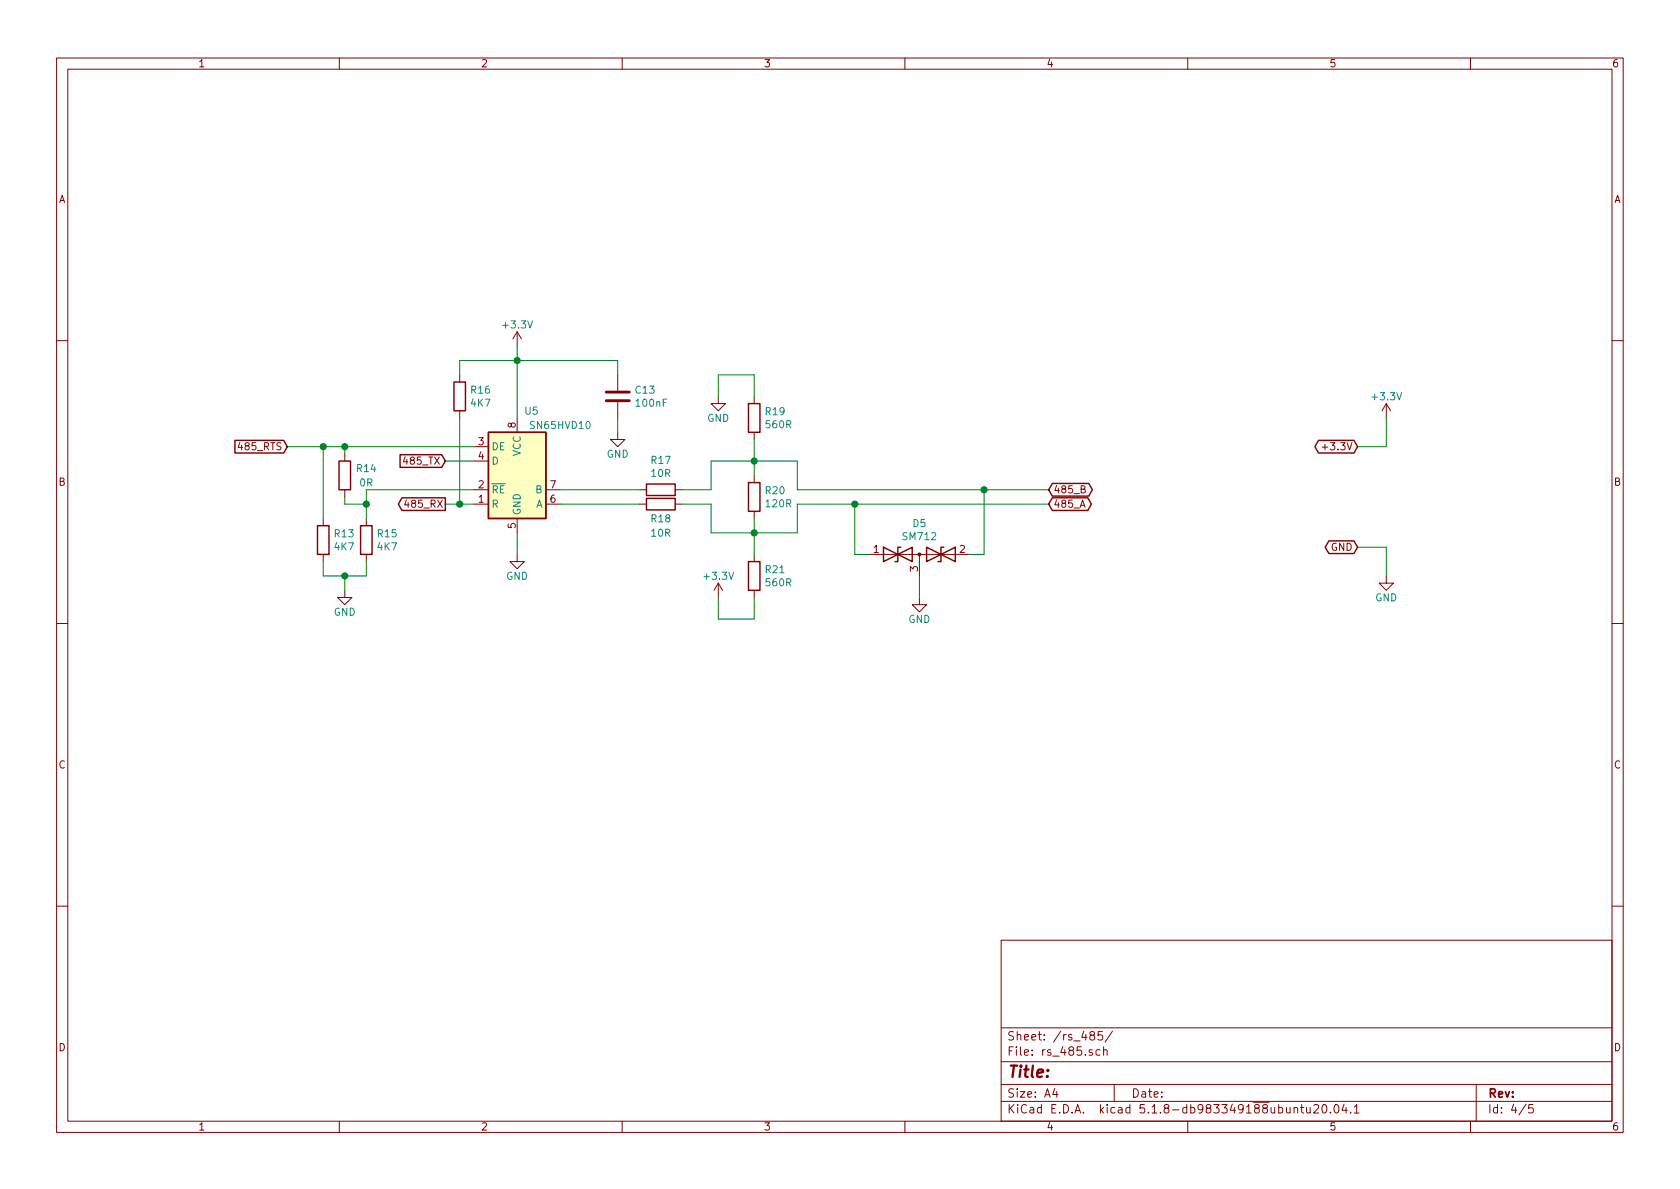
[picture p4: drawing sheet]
EESchema Schematic File Version 4
EELAYER 30 0
EELAYER END
$Descr A4 11693 8268
encoding utf-8
Sheet 4 5
Title ""
Date ""
Rev ""
Comp ""
Comment1 ""
Comment2 ""
Comment3 ""
Comment4 ""
$EndDescr
Text GLabel 9450 3800 0    50   BiDi ~ 0
GND
Text GLabel 9450 3100 0    50   BiDi ~ 0
+3.3V
$Comp
L power:+3.3V #PWR?
U 1 1
P 9650 2900
AR Path="/5F7C0D6B" Ref="#PWR?"  Part="1" 
AR Path="/5F8CDF61/5F7C0D6B" Ref="#PWR?"  Part="1" 
AR Path="/5F8D3516/5F7C0D6B" Ref="#PWR040"  Part="1" 
F 0 "#PWR040" H 9650 2750 50  0001 C CNN
F 1 "+3.3V" H 9650 3050 50  0000 C CNN
F 2 "" H 9650 2900 50  0000 C CNN
F 3 "" H 9650 2900 50  0000 C CNN
	1    9650 2900
	1    0    0    -1  
$EndComp
$Comp
L power:GND #PWR?
U 1 1
P 9650 4000
AR Path="/5F7C0D71" Ref="#PWR?"  Part="1" 
AR Path="/5F8CDF61/5F7C0D71" Ref="#PWR?"  Part="1" 
AR Path="/5F8D3516/5F7C0D71" Ref="#PWR041"  Part="1" 
F 0 "#PWR041" H 9650 3750 50  0001 C CNN
F 1 "GND" H 9650 3850 50  0000 C CNN
F 2 "" H 9650 4000 50  0000 C CNN
F 3 "" H 9650 4000 50  0000 C CNN
	1    9650 4000
	1    0    0    -1  
$EndComp
Wire Wire Line
	9450 3100 9650 3100
Wire Wire Line
	9650 3100 9650 2900
Wire Wire Line
	9450 3800 9650 3800
Wire Wire Line
	9650 3800 9650 4000
$Comp
L Device:D_TVS_x2_AAC D?
U 1 1
P 6400 3850
AR Path="/5F8CE246/5F809D1E" Ref="D?"  Part="1" 
AR Path="/5F8D3516/5F809D1E" Ref="D5"  Part="1" 
F 0 "D5" H 6400 4067 50  0000 C CNN
F 1 "SM712" H 6400 3976 50  0000 C CNN
F 2 "Package_TO_SOT_SMD:SOT-23" H 6250 3850 50  0001 C CNN
F 3 "~" H 6250 3850 50  0001 C CNN
	1    6400 3850
	1    0    0    -1  
$EndComp
$Comp
L Device:C C?
U 1 1
P 4300 2750
AR Path="/5F8CE246/5F809D2A" Ref="C?"  Part="1" 
AR Path="/5F8D3516/5F809D2A" Ref="C13"  Part="1" 
F 0 "C13" H 4415 2796 50  0000 L CNN
F 1 "100nF" H 4415 2705 50  0000 L CNN
F 2 "Capacitor_SMD:C_0805_2012Metric" H 4338 2600 50  0001 C CNN
F 3 "~" H 4300 2750 50  0001 C CNN
	1    4300 2750
	1    0    0    -1  
$EndComp
$Comp
L power:GND #PWR?
U 1 1
P 3600 3850
AR Path="/5F809D3C" Ref="#PWR?"  Part="1" 
AR Path="/5F8CDF61/5F809D3C" Ref="#PWR?"  Part="1" 
AR Path="/5F8CE246/5F809D3C" Ref="#PWR?"  Part="1" 
AR Path="/5F8D3516/5F809D3C" Ref="#PWR035"  Part="1" 
F 0 "#PWR035" H 3600 3600 50  0001 C CNN
F 1 "GND" H 3600 3700 50  0000 C CNN
F 2 "" H 3600 3850 50  0000 C CNN
F 3 "" H 3600 3850 50  0000 C CNN
	1    3600 3850
	1    0    0    -1  
$EndComp
$Comp
L power:GND #PWR?
U 1 1
P 4300 3000
AR Path="/5F809D42" Ref="#PWR?"  Part="1" 
AR Path="/5F8CDF61/5F809D42" Ref="#PWR?"  Part="1" 
AR Path="/5F8CE246/5F809D42" Ref="#PWR?"  Part="1" 
AR Path="/5F8D3516/5F809D42" Ref="#PWR036"  Part="1" 
F 0 "#PWR036" H 4300 2750 50  0001 C CNN
F 1 "GND" H 4300 2850 50  0000 C CNN
F 2 "" H 4300 3000 50  0000 C CNN
F 3 "" H 4300 3000 50  0000 C CNN
	1    4300 3000
	1    0    0    -1  
$EndComp
Wire Wire Line
	3600 2400 3600 2500
Wire Wire Line
	4300 2600 4300 2500
Wire Wire Line
	4300 2500 3600 2500
Wire Wire Line
	4300 2900 4300 3000
$Comp
L power:GND #PWR?
U 1 1
P 6400 4150
AR Path="/5F809D51" Ref="#PWR?"  Part="1" 
AR Path="/5F8CDF61/5F809D51" Ref="#PWR?"  Part="1" 
AR Path="/5F8CE246/5F809D51" Ref="#PWR?"  Part="1" 
AR Path="/5F8D3516/5F809D51" Ref="#PWR039"  Part="1" 
F 0 "#PWR039" H 6400 3900 50  0001 C CNN
F 1 "GND" H 6400 4000 50  0000 C CNN
F 2 "" H 6400 4150 50  0000 C CNN
F 3 "" H 6400 4150 50  0000 C CNN
	1    6400 4150
	1    0    0    -1  
$EndComp
$Comp
L Device:R R?
U 1 1
P 5250 3450
AR Path="/5F8CE246/5F809D78" Ref="R?"  Part="1" 
AR Path="/5F8D3516/5F809D78" Ref="R20"  Part="1" 
F 0 "R20" H 5320 3496 50  0000 L CNN
F 1 "120R" H 5320 3405 50  0000 L CNN
F 2 "Resistor_SMD:R_1206_3216Metric" V 5180 3450 50  0001 C CNN
F 3 "~" H 5250 3450 50  0001 C CNN
	1    5250 3450
	1    0    0    -1  
$EndComp
$Comp
L Device:R R?
U 1 1
P 5250 2900
AR Path="/5F8CE246/5F80BA7B" Ref="R?"  Part="1" 
AR Path="/5F8D3516/5F80BA7B" Ref="R19"  Part="1" 
F 0 "R19" H 5320 2946 50  0000 L CNN
F 1 "560R" H 5320 2855 50  0000 L CNN
F 2 "Resistor_SMD:R_0805_2012Metric" V 5180 2900 50  0001 C CNN
F 3 "~" H 5250 2900 50  0001 C CNN
	1    5250 2900
	1    0    0    -1  
$EndComp
$Comp
L Device:R R?
U 1 1
P 5250 4000
AR Path="/5F8CE246/5F80BDEF" Ref="R?"  Part="1" 
AR Path="/5F8D3516/5F80BDEF" Ref="R21"  Part="1" 
F 0 "R21" H 5320 4046 50  0000 L CNN
F 1 "560R" H 5320 3955 50  0000 L CNN
F 2 "Resistor_SMD:R_0805_2012Metric" V 5180 4000 50  0001 C CNN
F 3 "~" H 5250 4000 50  0001 C CNN
	1    5250 4000
	1    0    0    -1  
$EndComp
Wire Wire Line
	3600 3700 3600 3850
$Comp
L power:GND #PWR?
U 1 1
P 5000 2750
AR Path="/5F842F91" Ref="#PWR?"  Part="1" 
AR Path="/5F8CDF61/5F842F91" Ref="#PWR?"  Part="1" 
AR Path="/5F8CE246/5F842F91" Ref="#PWR?"  Part="1" 
AR Path="/5F8D3516/5F842F91" Ref="#PWR037"  Part="1" 
F 0 "#PWR037" H 5000 2500 50  0001 C CNN
F 1 "GND" H 5000 2600 50  0000 C CNN
F 2 "" H 5000 2750 50  0000 C CNN
F 3 "" H 5000 2750 50  0000 C CNN
	1    5000 2750
	1    0    0    -1  
$EndComp
Wire Wire Line
	4950 3400 4950 3200
Wire Wire Line
	4950 3500 4950 3700
Wire Wire Line
	5550 3200 5550 3400
Wire Wire Line
	5550 3700 5550 3500
Wire Wire Line
	6050 3850 5950 3850
Wire Wire Line
	6750 3850 6850 3850
Wire Wire Line
	6400 4000 6400 4150
$Comp
L power:+3.3V #PWR?
U 1 1
P 3600 2400
AR Path="/5F8550CE" Ref="#PWR?"  Part="1" 
AR Path="/5F8CDF61/5F8550CE" Ref="#PWR?"  Part="1" 
AR Path="/5F8D3516/5F8550CE" Ref="#PWR034"  Part="1" 
F 0 "#PWR034" H 3600 2250 50  0001 C CNN
F 1 "+3.3V" H 3600 2550 50  0000 C CNN
F 2 "" H 3600 2400 50  0000 C CNN
F 3 "" H 3600 2400 50  0000 C CNN
	1    3600 2400
	1    0    0    -1  
$EndComp
$Comp
L power:+3.3V #PWR?
U 1 1
P 5000 4150
AR Path="/5F857AF1" Ref="#PWR?"  Part="1" 
AR Path="/5F8CDF61/5F857AF1" Ref="#PWR?"  Part="1" 
AR Path="/5F8D3516/5F857AF1" Ref="#PWR038"  Part="1" 
F 0 "#PWR038" H 5000 4000 50  0001 C CNN
F 1 "+3.3V" H 5000 4300 50  0000 C CNN
F 2 "" H 5000 4150 50  0000 C CNN
F 3 "" H 5000 4150 50  0000 C CNN
	1    5000 4150
	1    0    0    -1  
$EndComp
$Comp
L Interface_UART:SN65LBC176D U5
U 1 1
P 3600 3300
F 0 "U5" H 3700 3750 50  0000 C CNN
F 1 "SN65HVD10" H 3900 3650 50  0000 C CNN
F 2 "Package_SO:SOIC-8_3.9x4.9mm_P1.27mm" H 3600 2800 50  0001 C CNN
F 3 "http://www.ti.com/lit/ds/symlink/sn75lbc176.pdf" H 5200 3100 50  0001 C CNN
	1    3600 3300
	1    0    0    -1  
$EndComp
Wire Wire Line
	4750 3400 4950 3400
$Comp
L Device:R R?
U 1 1
P 4600 3400
AR Path="/5F8CE246/5F80C273" Ref="R?"  Part="1" 
AR Path="/5F8D3516/5F80C273" Ref="R17"  Part="1" 
F 0 "R17" V 4393 3400 50  0000 C CNN
F 1 "10R" V 4484 3400 50  0000 C CNN
F 2 "Resistor_SMD:R_0805_2012Metric" V 4530 3400 50  0001 C CNN
F 3 "~" H 4600 3400 50  0001 C CNN
	1    4600 3400
	0    1    1    0   
$EndComp
Wire Wire Line
	4750 3500 4950 3500
$Comp
L Device:R R?
U 1 1
P 4600 3500
AR Path="/5F8CE246/5F80C6E1" Ref="R?"  Part="1" 
AR Path="/5F8D3516/5F80C6E1" Ref="R18"  Part="1" 
F 0 "R18" V 4700 3500 50  0000 C CNN
F 1 "10R" V 4800 3500 50  0000 C CNN
F 2 "Resistor_SMD:R_0805_2012Metric" V 4530 3500 50  0001 C CNN
F 3 "~" H 4600 3500 50  0001 C CNN
	1    4600 3500
	0    1    1    0   
$EndComp
Wire Wire Line
	3900 3400 4450 3400
Wire Wire Line
	3900 3500 4450 3500
Wire Wire Line
	3600 2900 3600 2500
Connection ~ 3600 2500
Wire Wire Line
	3300 3200 3100 3200
Text GLabel 3100 3200 0    50   Input ~ 0
485_TX
Text GLabel 2000 3100 0    50   Input ~ 0
485_RTS
Text GLabel 3100 3500 0    50   Output ~ 0
485_RX
Wire Wire Line
	5550 3400 6850 3400
Wire Wire Line
	5550 3500 5950 3500
Wire Wire Line
	6850 3850 6850 3400
Connection ~ 6850 3400
Wire Wire Line
	5950 3850 5950 3500
Connection ~ 5950 3500
Wire Wire Line
	5250 3600 5250 3700
Wire Wire Line
	5250 3200 5550 3200
Wire Wire Line
	4950 3200 5250 3200
Wire Wire Line
	5250 3200 5250 3300
Wire Wire Line
	5250 3050 5250 3200
Connection ~ 5250 3200
Wire Wire Line
	5250 3700 5550 3700
Wire Wire Line
	4950 3700 5250 3700
Connection ~ 5250 3700
Wire Wire Line
	5250 3700 5250 3850
Wire Wire Line
	5250 2750 5250 2600
Wire Wire Line
	5250 2600 5000 2600
Wire Wire Line
	5000 2600 5000 2750
Wire Wire Line
	5250 4150 5250 4300
Wire Wire Line
	5250 4300 5000 4300
Wire Wire Line
	5000 4300 5000 4150
$Comp
L Device:R R?
U 1 1
P 2250 3750
AR Path="/5F8CE246/5FB328EC" Ref="R?"  Part="1" 
AR Path="/5F8D3516/5FB328EC" Ref="R13"  Part="1" 
F 0 "R13" H 2320 3796 50  0000 L CNN
F 1 "4K7" H 2320 3705 50  0000 L CNN
F 2 "Resistor_SMD:R_0805_2012Metric" V 2180 3750 50  0001 C CNN
F 3 "~" H 2250 3750 50  0001 C CNN
	1    2250 3750
	1    0    0    -1  
$EndComp
$Comp
L power:GND #PWR?
U 1 1
P 2400 4100
AR Path="/5FB3D2C0" Ref="#PWR?"  Part="1" 
AR Path="/5F8CDF61/5FB3D2C0" Ref="#PWR?"  Part="1" 
AR Path="/5F8CE246/5FB3D2C0" Ref="#PWR?"  Part="1" 
AR Path="/5F8D3516/5FB3D2C0" Ref="#PWR033"  Part="1" 
F 0 "#PWR033" H 2400 3850 50  0001 C CNN
F 1 "GND" H 2400 3950 50  0000 C CNN
F 2 "" H 2400 4100 50  0000 C CNN
F 3 "" H 2400 4100 50  0000 C CNN
	1    2400 4100
	1    0    0    -1  
$EndComp
Wire Wire Line
	2000 3100 2250 3100
$Comp
L Device:R R?
U 1 1
P 2550 3750
AR Path="/5F8CE246/5FB48375" Ref="R?"  Part="1" 
AR Path="/5F8D3516/5FB48375" Ref="R15"  Part="1" 
F 0 "R15" H 2620 3796 50  0000 L CNN
F 1 "4K7" H 2620 3705 50  0000 L CNN
F 2 "Resistor_SMD:R_0805_2012Metric" V 2480 3750 50  0001 C CNN
F 3 "~" H 2550 3750 50  0001 C CNN
	1    2550 3750
	1    0    0    -1  
$EndComp
$Comp
L Device:R R?
U 1 1
P 3200 2750
AR Path="/5F8CE246/5FB0BA56" Ref="R?"  Part="1" 
AR Path="/5F8D3516/5FB0BA56" Ref="R16"  Part="1" 
F 0 "R16" H 3270 2796 50  0000 L CNN
F 1 "4K7" H 3270 2705 50  0000 L CNN
F 2 "Resistor_SMD:R_0805_2012Metric" V 3130 2750 50  0001 C CNN
F 3 "~" H 3200 2750 50  0001 C CNN
	1    3200 2750
	1    0    0    -1  
$EndComp
Wire Wire Line
	3100 3500 3200 3500
Wire Wire Line
	3200 2900 3200 3500
Connection ~ 3200 3500
Wire Wire Line
	3200 3500 3300 3500
Wire Wire Line
	3600 2500 3200 2500
Wire Wire Line
	3200 2500 3200 2600
Wire Wire Line
	2250 3900 2250 4000
Wire Wire Line
	2250 4000 2400 4000
Wire Wire Line
	2550 4000 2550 3900
Wire Wire Line
	2400 4100 2400 4000
Connection ~ 2400 4000
Wire Wire Line
	2400 4000 2550 4000
Wire Wire Line
	3300 3400 2550 3400
Connection ~ 2250 3100
Wire Wire Line
	2250 3100 2400 3100
Wire Wire Line
	2400 3150 2400 3100
Connection ~ 2400 3100
Wire Wire Line
	2400 3100 3300 3100
Wire Wire Line
	2550 3400 2550 3500
Wire Wire Line
	2400 3450 2400 3500
Wire Wire Line
	2400 3500 2550 3500
Connection ~ 2550 3500
Wire Wire Line
	2550 3500 2550 3600
Wire Wire Line
	2250 3600 2250 3100
$Comp
L Device:R R?
U 1 1
P 2400 3300
AR Path="/5F8CE246/5FAEBD14" Ref="R?"  Part="1" 
AR Path="/5F8D3516/5FAEBD14" Ref="R14"  Part="1" 
F 0 "R14" H 2550 3350 50  0000 C CNN
F 1 "0R" H 2550 3250 50  0000 C CNN
F 2 "Resistor_SMD:R_0805_2012Metric" V 2330 3300 50  0001 C CNN
F 3 "~" H 2400 3300 50  0001 C CNN
	1    2400 3300
	1    0    0    -1  
$EndComp
Text GLabel 7300 3500 2    50   BiDi ~ 0
485_A
Text GLabel 7300 3400 2    50   BiDi ~ 0
485_B
Wire Wire Line
	6850 3400 7300 3400
Wire Wire Line
	5950 3500 7300 3500
$EndSCHEMATC
